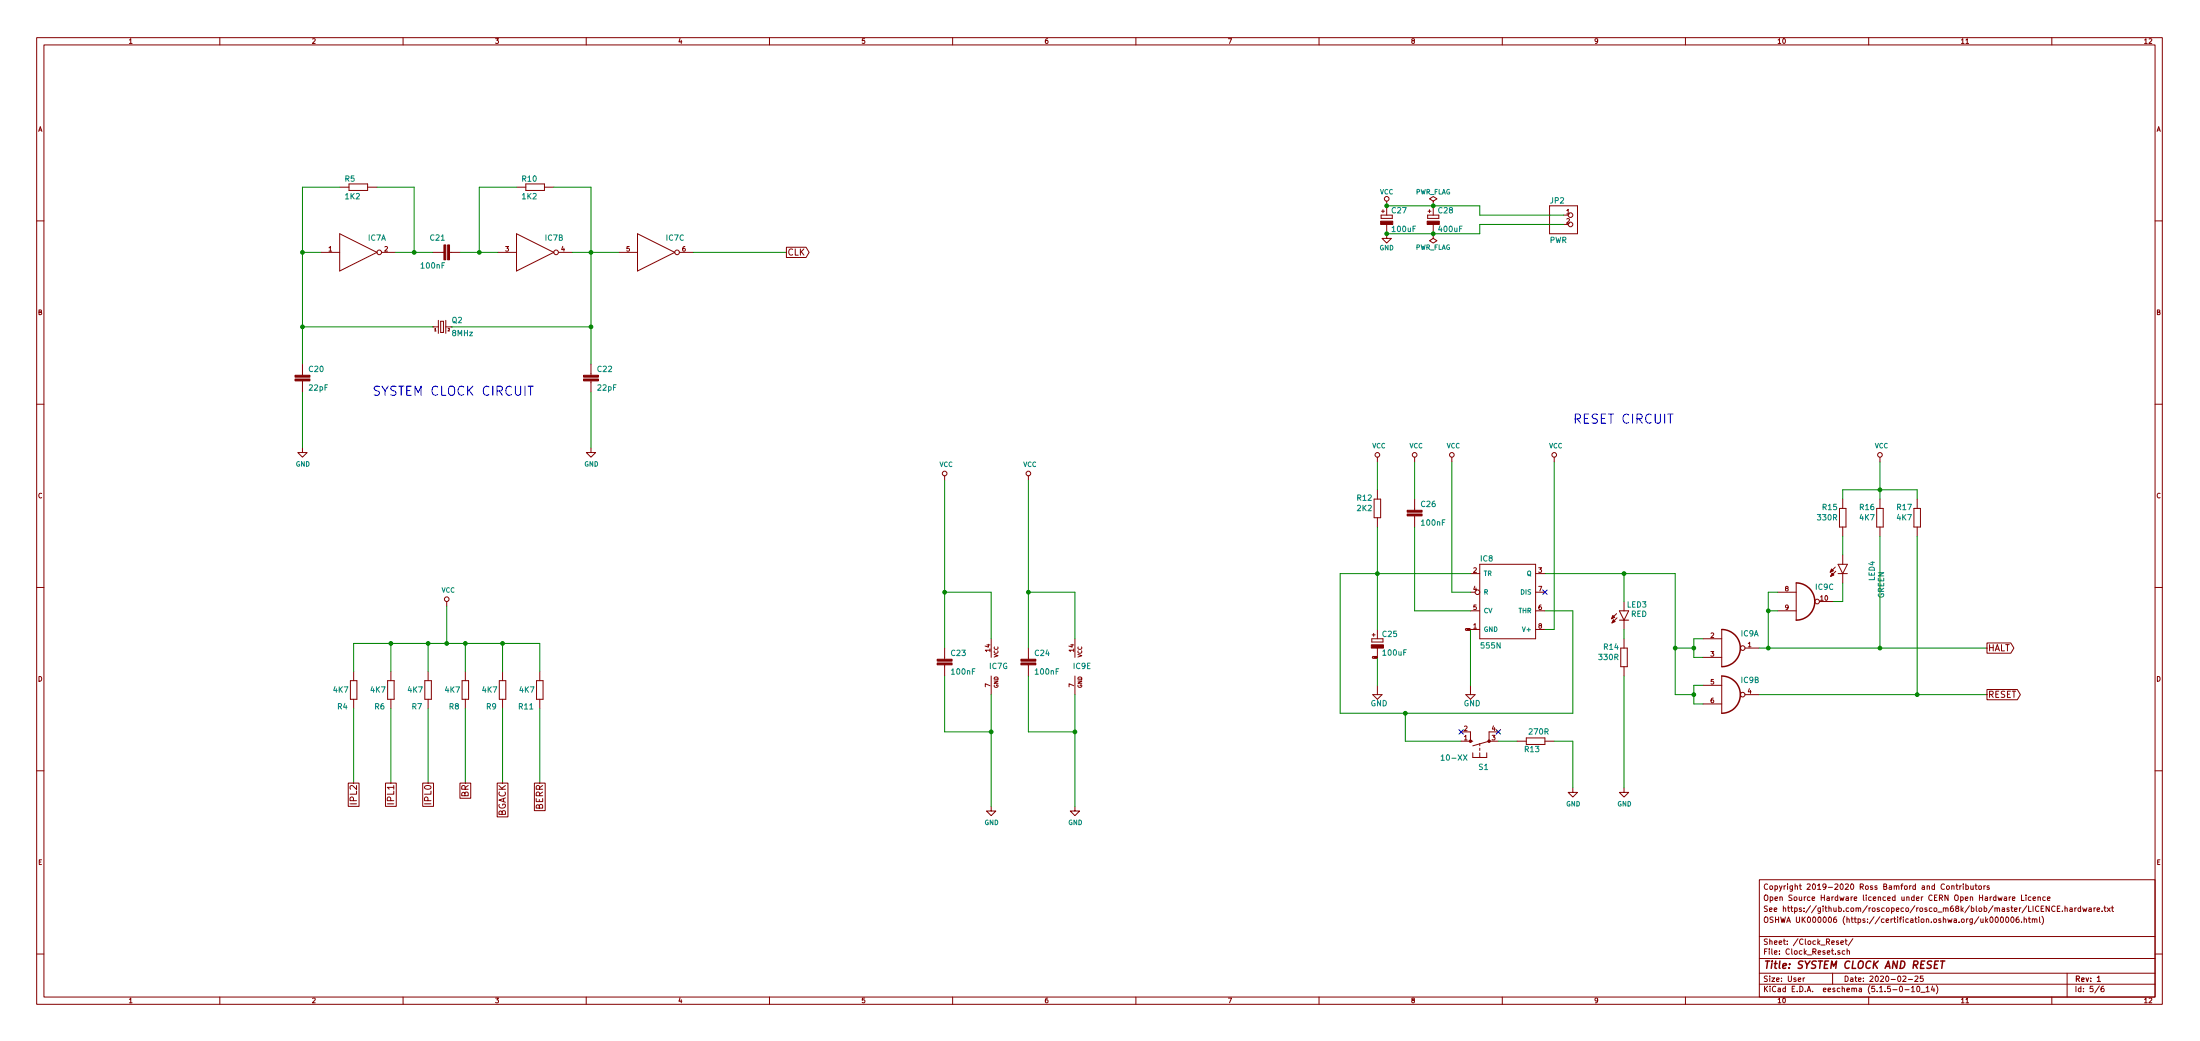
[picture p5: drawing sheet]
EESchema Schematic File Version 4
EELAYER 30 0
EELAYER END
$Descr User 23628 11170
encoding utf-8
Sheet 5 6
Title ""
Date "2020-02-25"
Rev ""
Comp ""
Comment1 ""
Comment2 ""
Comment3 ""
Comment4 ""
$EndDescr
Wire Wire Line
	4250 2700 4450 2700
Wire Wire Line
	4450 2700 4650 2700
Wire Wire Line
	4050 2000 4450 2000
Wire Wire Line
	4450 2000 4450 2700
Connection ~ 4450 2700
Wire Wire Line
	4950 2700 5150 2700
Wire Wire Line
	5150 2700 5350 2700
Wire Wire Line
	5550 2000 5150 2000
Wire Wire Line
	5150 2000 5150 2700
Connection ~ 5150 2700
Wire Wire Line
	6150 2700 6350 2700
Wire Wire Line
	6350 2700 6650 2700
Wire Wire Line
	5950 2000 6350 2000
Wire Wire Line
	6350 2000 6350 2700
Wire Wire Line
	4850 3500 6350 3500
Wire Wire Line
	6350 3500 6350 2700
Wire Wire Line
	6350 3900 6350 3500
Connection ~ 6350 2700
Connection ~ 6350 3500
Wire Wire Line
	3450 2700 3250 2700
Wire Wire Line
	3250 2700 3250 2000
Wire Wire Line
	3250 2000 3650 2000
Wire Wire Line
	3250 2700 3250 3500
Wire Wire Line
	3250 3500 4650 3500
Wire Wire Line
	3250 3900 3250 3500
Connection ~ 3250 2700
Connection ~ 3250 3500
Wire Wire Line
	15800 6750 15800 7350
Text GLabel 15800 6750 0    10   BiDi ~ 0
GND
Wire Wire Line
	16700 7950 16900 7950
Wire Wire Line
	14800 7050 14800 7350
Text GLabel 14800 7050 0    10   BiDi ~ 0
GND
Wire Wire Line
	16800 2400 15900 2400
Wire Wire Line
	15900 2400 15900 2500
Wire Wire Line
	15900 2500 15400 2500
Wire Wire Line
	15400 2500 14900 2500
Connection ~ 15400 2500
Connection ~ 14900 2500
Wire Wire Line
	11550 7850 11550 7450
Wire Wire Line
	11550 7850 11050 7850
Wire Wire Line
	11050 7850 11050 7250
Connection ~ 11550 7850
Wire Wire Line
	10650 7850 10150 7850
Wire Wire Line
	10150 7850 10150 7250
Wire Wire Line
	10650 7450 10650 7850
Connection ~ 10650 7850
Wire Wire Line
	16600 6750 16700 6750
Wire Wire Line
	20200 5250 20200 5350
Wire Wire Line
	20600 5350 20600 5250
Wire Wire Line
	20600 5250 20200 5250
Wire Wire Line
	19800 5350 19800 5250
Wire Wire Line
	19800 5250 20200 5250
Connection ~ 20200 5250
Wire Wire Line
	15600 6350 15800 6350
Wire Wire Line
	4800 6900 4600 6900
Wire Wire Line
	4600 6900 4200 6900
Wire Wire Line
	4200 6900 3800 6900
Wire Wire Line
	3800 6900 3800 7200
Wire Wire Line
	4800 6900 5000 6900
Wire Wire Line
	5000 6900 5400 6900
Wire Wire Line
	5400 6900 5800 6900
Wire Wire Line
	5800 6900 5800 7200
Wire Wire Line
	5400 7200 5400 6900
Wire Wire Line
	5000 7200 5000 6900
Wire Wire Line
	4600 7200 4600 6900
Wire Wire Line
	4200 7200 4200 6900
Connection ~ 4800 6900
Connection ~ 5400 6900
Connection ~ 5000 6900
Connection ~ 4600 6900
Connection ~ 4200 6900
Wire Wire Line
	16800 2300 15900 2300
Wire Wire Line
	15900 2300 15900 2200
Wire Wire Line
	15900 2200 15400 2200
Wire Wire Line
	15400 2200 14900 2200
Connection ~ 15400 2200
Connection ~ 14900 2200
Wire Wire Line
	11050 6950 11050 6350
Wire Wire Line
	11550 6850 11550 6350
Wire Wire Line
	11550 6350 11050 6350
Connection ~ 11050 6350
Wire Wire Line
	10150 6950 10150 6350
Wire Wire Line
	10650 6350 10150 6350
Wire Wire Line
	10650 6350 10650 6850
Connection ~ 10150 6350
Wire Wire Line
	15200 5650 15200 6550
Wire Wire Line
	15200 6550 15800 6550
Wire Wire Line
	17450 6750 17450 6850
Wire Wire Line
	18900 6950 19000 6950
Wire Wire Line
	19000 6950 20200 6950
Wire Wire Line
	20200 6950 21350 6950
Wire Wire Line
	20200 5750 20200 6950
Wire Wire Line
	19100 6550 19000 6550
Wire Wire Line
	19000 6550 19000 6950
Wire Wire Line
	19000 6550 19000 6350
Wire Wire Line
	19000 6350 19100 6350
Connection ~ 20200 6950
Connection ~ 19000 6950
Connection ~ 19000 6550
Text GLabel 21350 6950 2    67   Output ~ 0
HALT
Wire Wire Line
	19700 6450 19800 6450
Wire Wire Line
	19800 6450 19800 6250
Wire Wire Line
	19800 5950 19800 5750
Wire Wire Line
	18000 6950 18200 6950
Wire Wire Line
	18200 6950 18200 6850
Wire Wire Line
	18200 6850 18300 6850
Wire Wire Line
	18200 6950 18200 7050
Wire Wire Line
	18200 7050 18300 7050
Wire Wire Line
	18000 6950 18000 7450
Wire Wire Line
	18000 7450 18200 7450
Wire Wire Line
	18200 7450 18200 7350
Wire Wire Line
	18200 7350 18300 7350
Wire Wire Line
	18200 7450 18200 7550
Wire Wire Line
	18200 7550 18300 7550
Wire Wire Line
	18000 6150 18000 6950
Wire Wire Line
	17450 6450 17450 6150
Connection ~ 18200 6950
Connection ~ 18200 7450
Connection ~ 18000 6950
Wire Wire Line
	16100 7950 16300 7950
Wire Wire Line
	16600 6550 16900 6550
Wire Wire Line
	15800 6150 14800 6150
Wire Wire Line
	14800 6150 14400 6150
Wire Wire Line
	15100 7650 14400 7650
Wire Wire Line
	14400 7650 14400 6150
Wire Wire Line
	15700 7950 15100 7950
Wire Wire Line
	15100 7950 15100 7650
Wire Wire Line
	14800 5650 14800 6150
Wire Wire Line
	16900 6550 16900 7650
Wire Wire Line
	16900 7650 15100 7650
Wire Wire Line
	14800 6150 14800 6750
Connection ~ 14800 6150
Connection ~ 15100 7650
Wire Wire Line
	8450 2700 7450 2700
Text GLabel 8450 2700 2    67   Output ~ 0
CLK
Wire Wire Line
	18900 7450 20600 7450
Wire Wire Line
	20600 5750 20600 7450
Wire Wire Line
	21350 7450 20600 7450
Connection ~ 20600 7450
Text GLabel 21350 7450 2    67   Output ~ 0
RESET
Wire Wire Line
	3800 8400 3800 7600
Wire Wire Line
	4200 8400 4200 7600
Text GLabel 4200 8400 3    70   UnSpc ~ 0
IPL1
Wire Wire Line
	4600 8400 4600 7600
Text GLabel 4600 8400 3    70   UnSpc ~ 0
IPL0
Wire Wire Line
	5400 8400 5400 7600
Text GLabel 5400 8400 3    70   UnSpc ~ 0
BGACK
Wire Wire Line
	5000 8400 5000 7600
Text GLabel 5000 8400 3    70   UnSpc ~ 0
BR
Wire Wire Line
	5800 8400 5800 7600
Text GLabel 5800 8400 3    70   UnSpc ~ 0
BERR
$Comp
L rosco_m68k-eagle-import:C2,5-3 C20
U 1 1
P 3250 4000
AR Path="/88BEBDCA" Ref="C20"  Part="1" 
AR Path="/5E53B952/88BEBDCA" Ref="C20"  Part="1" 
F 0 "C20" H 3310 4015 59  0000 L BNN
F 1 "22pF" H 3310 3815 59  0000 L BNN
F 2 "rosco_m68k:C2.5-3" H 3250 4000 50  0001 C CNN
F 3 "" H 3250 4000 50  0001 C CNN
	1    3250 4000
	1    0    0    -1  
$EndComp
$Comp
L rosco_m68k-eagle-import:C2,5-3 C22
U 1 1
P 6350 4000
AR Path="/F30D3666" Ref="C22"  Part="1" 
AR Path="/5E53B952/F30D3666" Ref="C22"  Part="1" 
F 0 "C22" H 6410 4015 59  0000 L BNN
F 1 "22pF" H 6410 3815 59  0000 L BNN
F 2 "rosco_m68k:C2.5-3" H 6350 4000 50  0001 C CNN
F 3 "" H 6350 4000 50  0001 C CNN
	1    6350 4000
	1    0    0    -1  
$EndComp
$Comp
L rosco_m68k-eagle-import:C2,5-3 C21
U 1 1
P 4750 2700
AR Path="/16E29A2C" Ref="C21"  Part="1" 
AR Path="/5E53B952/16E29A2C" Ref="C21"  Part="1" 
F 0 "C21" V 4935 2660 59  0000 L BNN
F 1 "100nF" V 4635 2660 59  0000 L BNN
F 2 "rosco_m68k:C2.5-3" H 4750 2700 50  0001 C CNN
F 3 "" H 4750 2700 50  0001 C CNN
	1    4750 2700
	0    -1   -1   0   
$EndComp
$Comp
L rosco_m68k-eagle-import:R-EU_0207_10 R5
U 1 1
P 3850 2000
AR Path="/76E91BB6" Ref="R5"  Part="1" 
AR Path="/5E53B952/76E91BB6" Ref="R5"  Part="1" 
F 0 "R5" H 3700 2059 59  0000 L BNN
F 1 "1K2" H 3700 1870 59  0000 L BNN
F 2 "rosco_m68k:0207_10" H 3850 2000 50  0001 C CNN
F 3 "" H 3850 2000 50  0001 C CNN
	1    3850 2000
	1    0    0    -1  
$EndComp
$Comp
L rosco_m68k-eagle-import:R-EU_0207_10 R10
U 1 1
P 5750 2000
AR Path="/7B8B8F0B" Ref="R10"  Part="1" 
AR Path="/5E53B952/7B8B8F0B" Ref="R10"  Part="1" 
F 0 "R10" H 5600 2059 59  0000 L BNN
F 1 "1K2" H 5600 1870 59  0000 L BNN
F 2 "rosco_m68k:0207_10" H 5750 2000 50  0001 C CNN
F 3 "" H 5750 2000 50  0001 C CNN
	1    5750 2000
	1    0    0    -1  
$EndComp
$Comp
L rosco_m68k-eagle-import:CRYSTALHC49S Q2
U 1 1
P 4750 3500
AR Path="/8AC56962" Ref="Q2"  Part="1" 
AR Path="/5E53B952/8AC56962" Ref="Q2"  Part="1" 
F 0 "Q2" H 4850 3540 59  0000 L BNN
F 1 "8MHz" H 4850 3400 59  0000 L BNN
F 2 "rosco_m68k:HC49_S" H 4750 3500 50  0001 C CNN
F 3 "" H 4750 3500 50  0001 C CNN
	1    4750 3500
	1    0    0    -1  
$EndComp
$Comp
L rosco_m68k-eagle-import:555N IC8
U 1 1
P 16200 6450
AR Path="/FEE713EA" Ref="IC8"  Part="1" 
AR Path="/5E53B952/FEE713EA" Ref="IC8"  Part="1" 
F 0 "IC8" H 15900 6880 59  0000 L BNN
F 1 "555N" H 15900 5945 59  0000 L BNN
F 2 "rosco_m68k:DIL08" H 16200 6450 50  0001 C CNN
F 3 "" H 16200 6450 50  0001 C CNN
	1    16200 6450
	1    0    0    -1  
$EndComp
$Comp
L rosco_m68k-eagle-import:7401N IC9
U 1 1
P 18600 6950
AR Path="/F64B6C5C" Ref="IC9"  Part="1" 
AR Path="/5E53B952/F64B6C5C" Ref="IC9"  Part="1" 
F 0 "IC9" H 18700 7075 59  0000 L BNN
F 1 "74LS01N" H 18700 6750 59  0001 L BNN
F 2 "rosco_m68k:DIL14" H 18600 6950 50  0001 C CNN
F 3 "" H 18600 6950 50  0001 C CNN
	1    18600 6950
	1    0    0    -1  
$EndComp
$Comp
L rosco_m68k-eagle-import:7401N IC9
U 2 1
P 18600 7450
AR Path="/F64B6C50" Ref="IC9"  Part="2" 
AR Path="/5E53B952/F64B6C50" Ref="IC9"  Part="2" 
F 0 "IC9" H 18700 7575 59  0000 L BNN
F 1 "74LS01N" H 18700 7250 59  0001 L BNN
F 2 "rosco_m68k:DIL14" H 18600 7450 50  0001 C CNN
F 3 "" H 18600 7450 50  0001 C CNN
	2    18600 7450
	1    0    0    -1  
$EndComp
$Comp
L rosco_m68k-eagle-import:7401N IC9
U 3 1
P 19400 6450
AR Path="/F64B6C54" Ref="IC9"  Part="3" 
AR Path="/5E53B952/F64B6C54" Ref="IC9"  Part="3" 
F 0 "IC9" H 19500 6575 59  0000 L BNN
F 1 "74LS01N" H 19500 6250 59  0001 L BNN
F 2 "rosco_m68k:DIL14" H 19400 6450 50  0001 C CNN
F 3 "" H 19400 6450 50  0001 C CNN
	3    19400 6450
	1    0    0    -1  
$EndComp
$Comp
L rosco_m68k-eagle-import:R-EU_0207_10 R12
U 1 1
P 14800 5450
AR Path="/F401FE7E" Ref="R12"  Part="1" 
AR Path="/5E53B952/F401FE7E" Ref="R12"  Part="1" 
F 0 "R12" V 14941 5500 59  0000 L BNN
F 1 "2K2" V 14830 5500 59  0000 L BNN
F 2 "rosco_m68k:0207_10" H 14800 5450 50  0001 C CNN
F 3 "" H 14800 5450 50  0001 C CNN
	1    14800 5450
	0    -1   -1   0   
$EndComp
$Comp
L rosco_m68k-eagle-import:R-EU_0207_10 R13
U 1 1
P 16500 7950
AR Path="/BDE9F7DA" Ref="R13"  Part="1" 
AR Path="/5E53B952/BDE9F7DA" Ref="R13"  Part="1" 
F 0 "R13" H 16450 8009 59  0000 L BNN
F 1 "270R" H 16350 7820 59  0000 L BNN
F 2 "rosco_m68k:0207_10" H 16500 7950 50  0001 C CNN
F 3 "" H 16500 7950 50  0001 C CNN
	1    16500 7950
	-1   0    0    1   
$EndComp
$Comp
L rosco_m68k-eagle-import:R-EU_0207_10 R14
U 1 1
P 17450 7050
AR Path="/59846CAA" Ref="R14"  Part="1" 
AR Path="/5E53B952/59846CAA" Ref="R14"  Part="1" 
F 0 "R14" V 17591 7100 59  0000 L BNN
F 1 "330R" V 17480 7100 59  0000 L BNN
F 2 "rosco_m68k:0207_10" H 17450 7050 50  0001 C CNN
F 3 "" H 17450 7050 50  0001 C CNN
	1    17450 7050
	0    -1   -1   0   
$EndComp
$Comp
L rosco_m68k-eagle-import:R-EU_0207_10 R16
U 1 1
P 20200 5550
AR Path="/1CDB656C" Ref="R16"  Part="1" 
AR Path="/5E53B952/1CDB656C" Ref="R16"  Part="1" 
F 0 "R16" V 20341 5600 59  0000 L BNN
F 1 "4K7" V 20230 5600 59  0000 L BNN
F 2 "rosco_m68k:0207_10" H 20200 5550 50  0001 C CNN
F 3 "" H 20200 5550 50  0001 C CNN
	1    20200 5550
	0    -1   -1   0   
$EndComp
$Comp
L rosco_m68k-eagle-import:R-EU_0207_10 R17
U 1 1
P 20600 5550
AR Path="/120757BD" Ref="R17"  Part="1" 
AR Path="/5E53B952/120757BD" Ref="R17"  Part="1" 
F 0 "R17" V 20741 5600 59  0000 L BNN
F 1 "4K7" V 20630 5600 59  0000 L BNN
F 2 "rosco_m68k:0207_10" H 20600 5550 50  0001 C CNN
F 3 "" H 20600 5550 50  0001 C CNN
	1    20600 5550
	0    -1   -1   0   
$EndComp
$Comp
L rosco_m68k-eagle-import:R-EU_0207_10 R15
U 1 1
P 19800 5550
AR Path="/FD2CBBBB" Ref="R15"  Part="1" 
AR Path="/5E53B952/FD2CBBBB" Ref="R15"  Part="1" 
F 0 "R15" V 19941 5600 59  0000 L BNN
F 1 "330R" V 19830 5600 59  0000 L BNN
F 2 "rosco_m68k:0207_10" H 19800 5550 50  0001 C CNN
F 3 "" H 19800 5550 50  0001 C CNN
	1    19800 5550
	0    -1   -1   0   
$EndComp
$Comp
L rosco_m68k-eagle-import:C2,5-3 C26
U 1 1
P 15200 5450
AR Path="/3410F41C" Ref="C26"  Part="1" 
AR Path="/5E53B952/3410F41C" Ref="C26"  Part="1" 
F 0 "C26" H 15260 5465 59  0000 L BNN
F 1 "100nF" H 15260 5265 59  0000 L BNN
F 2 "rosco_m68k:C2.5-3" H 15200 5450 50  0001 C CNN
F 3 "" H 15200 5450 50  0001 C CNN
	1    15200 5450
	1    0    0    -1  
$EndComp
$Comp
L rosco_m68k-eagle-import:10-XX S1
U 1 1
P 15900 7950
AR Path="/CEBFFD5E" Ref="S1"  Part="1" 
AR Path="/5E53B952/CEBFFD5E" Ref="S1"  Part="1" 
F 0 "S1" V 15650 7850 59  0000 L BNN
F 1 "10-XX" V 15750 8075 59  0000 L BNN
F 2 "rosco_m68k:B3F-10XX" H 15900 7950 50  0001 C CNN
F 3 "" H 15900 7950 50  0001 C CNN
	1    15900 7950
	0    -1   -1   0   
$EndComp
$Comp
L rosco_m68k-eagle-import:GND #SUPPLY24
U 1 1
P 14800 7450
AR Path="/6EA68DB5" Ref="#SUPPLY24"  Part="1" 
AR Path="/5E53B952/6EA68DB5" Ref="#SUPPLY024"  Part="1" 
F 0 "#SUPPLY024" H 14800 7450 50  0001 C CNN
F 1 "GND" H 14725 7325 59  0000 L BNN
F 2 "" H 14800 7450 50  0001 C CNN
F 3 "" H 14800 7450 50  0001 C CNN
	1    14800 7450
	1    0    0    -1  
$EndComp
$Comp
L rosco_m68k-eagle-import:LED5MM LED3
U 1 1
P 17450 6550
AR Path="/273DB787" Ref="LED3"  Part="1" 
AR Path="/5E53B952/273DB787" Ref="LED3"  Part="1" 
F 0 "LED3" H 17700 6650 59  0000 R TNN
F 1 "RED" H 17700 6550 59  0000 R TNN
F 2 "rosco_m68k:LED5MM" H 17450 6550 50  0001 C CNN
F 3 "" H 17450 6550 50  0001 C CNN
	1    17450 6550
	1    0    0    -1  
$EndComp
$Comp
L rosco_m68k-eagle-import:LED5MM LED4
U 1 1
P 19800 6050
AR Path="/E47C4FF9" Ref="LED4"  Part="1" 
AR Path="/5E53B952/E47C4FF9" Ref="LED4"  Part="1" 
F 0 "LED4" V 20080 6090 59  0000 R TNN
F 1 "GREEN" V 20180 5975 59  0000 R TNN
F 2 "rosco_m68k:LED5MM" H 19800 6050 50  0001 C CNN
F 3 "" H 19800 6050 50  0001 C CNN
	1    19800 6050
	1    0    0    -1  
$EndComp
$Comp
L rosco_m68k-eagle-import:GND #SUPPLY25
U 1 1
P 15800 7450
AR Path="/45AA5876" Ref="#SUPPLY25"  Part="1" 
AR Path="/5E53B952/45AA5876" Ref="#SUPPLY025"  Part="1" 
F 0 "#SUPPLY025" H 15800 7450 50  0001 C CNN
F 1 "GND" H 15725 7325 59  0000 L BNN
F 2 "" H 15800 7450 50  0001 C CNN
F 3 "" H 15800 7450 50  0001 C CNN
	1    15800 7450
	1    0    0    -1  
$EndComp
$Comp
L rosco_m68k-eagle-import:R-EU_0207_10 R4
U 1 1
P 3800 7400
AR Path="/51A2EE5C" Ref="R4"  Part="1" 
AR Path="/5E53B952/51A2EE5C" Ref="R4"  Part="1" 
F 0 "R4" V 3650 7459 59  0000 L BNN
F 1 "4K7" V 3830 7450 59  0000 L BNN
F 2 "rosco_m68k:0207_10" H 3800 7400 50  0001 C CNN
F 3 "" H 3800 7400 50  0001 C CNN
	1    3800 7400
	0    -1   -1   0   
$EndComp
$Comp
L rosco_m68k-eagle-import:R-EU_0207_10 R6
U 1 1
P 4200 7400
AR Path="/5F990599" Ref="R6"  Part="1" 
AR Path="/5E53B952/5F990599" Ref="R6"  Part="1" 
F 0 "R6" V 4050 7459 59  0000 L BNN
F 1 "4K7" V 4230 7450 59  0000 L BNN
F 2 "rosco_m68k:0207_10" H 4200 7400 50  0001 C CNN
F 3 "" H 4200 7400 50  0001 C CNN
	1    4200 7400
	0    -1   -1   0   
$EndComp
$Comp
L rosco_m68k-eagle-import:R-EU_0207_10 R7
U 1 1
P 4600 7400
AR Path="/A57FCB1C" Ref="R7"  Part="1" 
AR Path="/5E53B952/A57FCB1C" Ref="R7"  Part="1" 
F 0 "R7" V 4450 7459 59  0000 L BNN
F 1 "4K7" V 4630 7450 59  0000 L BNN
F 2 "rosco_m68k:0207_10" H 4600 7400 50  0001 C CNN
F 3 "" H 4600 7400 50  0001 C CNN
	1    4600 7400
	0    -1   -1   0   
$EndComp
$Comp
L rosco_m68k-eagle-import:R-EU_0207_10 R8
U 1 1
P 5000 7400
AR Path="/88AE9C44" Ref="R8"  Part="1" 
AR Path="/5E53B952/88AE9C44" Ref="R8"  Part="1" 
F 0 "R8" V 4850 7459 59  0000 L BNN
F 1 "4K7" V 5030 7450 59  0000 L BNN
F 2 "rosco_m68k:0207_10" H 5000 7400 50  0001 C CNN
F 3 "" H 5000 7400 50  0001 C CNN
	1    5000 7400
	0    -1   -1   0   
$EndComp
$Comp
L rosco_m68k-eagle-import:R-EU_0207_10 R9
U 1 1
P 5400 7400
AR Path="/949C8759" Ref="R9"  Part="1" 
AR Path="/5E53B952/949C8759" Ref="R9"  Part="1" 
F 0 "R9" V 5250 7459 59  0000 L BNN
F 1 "4K7" V 5430 7450 59  0000 L BNN
F 2 "rosco_m68k:0207_10" H 5400 7400 50  0001 C CNN
F 3 "" H 5400 7400 50  0001 C CNN
	1    5400 7400
	0    -1   -1   0   
$EndComp
$Comp
L rosco_m68k-eagle-import:R-EU_0207_10 R11
U 1 1
P 5800 7400
AR Path="/755AD31A" Ref="R11"  Part="1" 
AR Path="/5E53B952/755AD31A" Ref="R11"  Part="1" 
F 0 "R11" V 5650 7459 59  0000 L BNN
F 1 "4K7" V 5830 7450 59  0000 L BNN
F 2 "rosco_m68k:0207_10" H 5800 7400 50  0001 C CNN
F 3 "" H 5800 7400 50  0001 C CNN
	1    5800 7400
	0    -1   -1   0   
$EndComp
$Comp
L rosco_m68k-eagle-import:CPOL-EUE2.5-5 C25
U 1 1
P 14800 6850
AR Path="/3922B072" Ref="C25"  Part="1" 
AR Path="/5E53B952/3922B072" Ref="C25"  Part="1" 
F 0 "C25" H 14845 6869 59  0000 L BNN
F 1 "100uF" H 14845 6669 59  0000 L BNN
F 2 "rosco_m68k:E2,5-5" H 14800 6850 50  0001 C CNN
F 3 "" H 14800 6850 50  0001 C CNN
	1    14800 6850
	1    0    0    -1  
$EndComp
$Comp
L rosco_m68k-eagle-import:7404N IC7
U 1 1
P 3850 2700
AR Path="/46D5F863" Ref="IC7"  Part="1" 
AR Path="/5E53B952/46D5F863" Ref="IC7"  Part="1" 
F 0 "IC7" H 3950 2825 59  0000 L BNN
F 1 "7404N" H 3950 2500 59  0001 L BNN
F 2 "rosco_m68k:DIL14" H 3850 2700 50  0001 C CNN
F 3 "" H 3850 2700 50  0001 C CNN
	1    3850 2700
	1    0    0    -1  
$EndComp
$Comp
L rosco_m68k-eagle-import:7404N IC7
U 2 1
P 5750 2700
AR Path="/46D5F86F" Ref="IC7"  Part="2" 
AR Path="/5E53B952/46D5F86F" Ref="IC7"  Part="2" 
F 0 "IC7" H 5850 2825 59  0000 L BNN
F 1 "7404N" H 5850 2500 59  0001 L BNN
F 2 "rosco_m68k:DIL14" H 5750 2700 50  0001 C CNN
F 3 "" H 5750 2700 50  0001 C CNN
	2    5750 2700
	1    0    0    -1  
$EndComp
$Comp
L rosco_m68k-eagle-import:7404N IC7
U 3 1
P 7050 2700
AR Path="/46D5F86B" Ref="IC7"  Part="3" 
AR Path="/5E53B952/46D5F86B" Ref="IC7"  Part="3" 
F 0 "IC7" H 7150 2825 59  0000 L BNN
F 1 "7404N" H 7150 2500 59  0001 L BNN
F 2 "rosco_m68k:DIL14" H 7050 2700 50  0001 C CNN
F 3 "" H 7050 2700 50  0001 C CNN
	3    7050 2700
	1    0    0    -1  
$EndComp
$Comp
L rosco_m68k-eagle-import:PINHD-1X2 JP2
U 1 1
P 16900 2400
AR Path="/3FCB3712" Ref="JP2"  Part="1" 
AR Path="/5E53B952/3FCB3712" Ref="JP2"  Part="1" 
F 0 "JP2" H 16650 2625 59  0000 L BNN
F 1 "PWR" H 16650 2200 59  0000 L BNN
F 2 "rosco_m68k:1X02" H 16900 2400 50  0001 C CNN
F 3 "" H 16900 2400 50  0001 C CNN
F 4 "+5V" H 17000 2500 59  0001 L BNN "1"
F 5 "GND" H 17000 2400 59  0001 L BNN "2"
	1    16900 2400
	1    0    0    -1  
$EndComp
$Comp
L rosco_m68k-eagle-import:CPOL-EUE3.5-10 C28
U 1 1
P 15400 2300
AR Path="/FBED0E41" Ref="C28"  Part="1" 
AR Path="/5E53B952/FBED0E41" Ref="C28"  Part="1" 
F 0 "C28" H 15445 2319 59  0000 L BNN
F 1 "400uF" H 15445 2119 59  0000 L BNN
F 2 "rosco_m68k:E3,5-10" H 15400 2300 50  0001 C CNN
F 3 "" H 15400 2300 50  0001 C CNN
	1    15400 2300
	1    0    0    -1  
$EndComp
$Comp
L rosco_m68k-eagle-import:CPOL-EUE2.5-5 C27
U 1 1
P 14900 2300
AR Path="/0D735E1F" Ref="C27"  Part="1" 
AR Path="/5E53B952/0D735E1F" Ref="C27"  Part="1" 
F 0 "C27" H 14945 2319 59  0000 L BNN
F 1 "100uF" H 14945 2119 59  0000 L BNN
F 2 "rosco_m68k:E2,5-5" H 14900 2300 50  0001 C CNN
F 3 "" H 14900 2300 50  0001 C CNN
	1    14900 2300
	1    0    0    -1  
$EndComp
$Comp
L rosco_m68k-eagle-import:7401N IC9
U 5 1
P 11550 7150
AR Path="/F64B6C4C" Ref="IC9"  Part="5" 
AR Path="/5E53B952/F64B6C4C" Ref="IC9"  Part="5" 
F 0 "IC9" H 11525 7125 59  0000 L BNN
F 1 "74LS01N" H 11650 6950 59  0001 L BNN
F 2 "rosco_m68k:DIL14" H 11550 7150 50  0001 C CNN
F 3 "" H 11550 7150 50  0001 C CNN
	5    11550 7150
	1    0    0    -1  
$EndComp
$Comp
L rosco_m68k-eagle-import:C2,5-3 C24
U 1 1
P 11050 7050
AR Path="/DA218AC8" Ref="C24"  Part="1" 
AR Path="/5E53B952/DA218AC8" Ref="C24"  Part="1" 
F 0 "C24" H 11110 7065 59  0000 L BNN
F 1 "100nF" H 11110 6865 59  0000 L BNN
F 2 "rosco_m68k:C2.5-3" H 11050 7050 50  0001 C CNN
F 3 "" H 11050 7050 50  0001 C CNN
	1    11050 7050
	1    0    0    -1  
$EndComp
$Comp
L rosco_m68k-eagle-import:7404N IC7
U 7 1
P 10650 7150
AR Path="/46D5F87B" Ref="IC7"  Part="7" 
AR Path="/5E53B952/46D5F87B" Ref="IC7"  Part="7" 
F 0 "IC7" H 10625 7125 59  0000 L BNN
F 1 "7404N" H 10750 6950 59  0001 L BNN
F 2 "rosco_m68k:DIL14" H 10650 7150 50  0001 C CNN
F 3 "" H 10650 7150 50  0001 C CNN
	7    10650 7150
	1    0    0    -1  
$EndComp
$Comp
L rosco_m68k-eagle-import:C2,5-3 C23
U 1 1
P 10150 7050
AR Path="/6D2DCFB6" Ref="C23"  Part="1" 
AR Path="/5E53B952/6D2DCFB6" Ref="C23"  Part="1" 
F 0 "C23" H 10210 7065 59  0000 L BNN
F 1 "100nF" H 10210 6865 59  0000 L BNN
F 2 "rosco_m68k:C2.5-3" H 10150 7050 50  0001 C CNN
F 3 "" H 10150 7050 50  0001 C CNN
	1    10150 7050
	1    0    0    -1  
$EndComp
Text Notes 16900 4550 0    98   ~ 0
RESET CIRCUIT
Text Notes 4000 4250 0    98   ~ 0
SYSTEM CLOCK CIRCUIT
NoConn ~ 16100 7850
NoConn ~ 15700 7850
NoConn ~ 16600 6350
$Comp
L power:PWR_FLAG #FLG0101
U 1 1
P 15400 2200
F 0 "#FLG0101" H 15400 2275 50  0001 C CNN
F 1 "PWR_FLAG" H 15400 2350 50  0000 C CNN
F 2 "" H 15400 2200 50  0001 C CNN
F 3 "~" H 15400 2200 50  0001 C CNN
	1    15400 2200
	1    0    0    -1  
$EndComp
$Comp
L power:PWR_FLAG #FLG0102
U 1 1
P 15400 2500
F 0 "#FLG0102" H 15400 2575 50  0001 C CNN
F 1 "PWR_FLAG" H 15400 2650 50  0000 C CNN
F 2 "" H 15400 2500 50  0001 C CNN
F 3 "~" H 15400 2500 50  0001 C CNN
	1    15400 2500
	-1   0    0    1   
$EndComp
$Comp
L power:VCC #PWR0101
U 1 1
P 14900 2200
F 0 "#PWR0101" H 14900 2050 50  0001 C CNN
F 1 "VCC" H 14900 2350 50  0000 C CNN
F 2 "" H 14900 2200 50  0001 C CNN
F 3 "" H 14900 2200 50  0001 C CNN
	1    14900 2200
	1    0    0    -1  
$EndComp
$Comp
L power:GND #PWR0102
U 1 1
P 14900 2500
F 0 "#PWR0102" H 14900 2250 50  0001 C CNN
F 1 "GND" H 14900 2350 50  0000 C CNN
F 2 "" H 14900 2500 50  0001 C CNN
F 3 "" H 14900 2500 50  0001 C CNN
	1    14900 2500
	1    0    0    -1  
$EndComp
Text Notes 19300 10400 0    59   ~ 0
CLOCK & RESET
Text Notes 22550 10550 0    59   ~ 0
1
Text Notes 18950 9850 0    59   ~ 0
Copyright ©2019-2020 Ross Bamford and Contributors.\nOpen Source Hardware licenced under CERN Open Hardware Licence. \nSee https://github.com/roscopeco/rosco_m68k/blob/master/LICENCE.hardware.txt\nOSHWA UK000006 (https://certification.oshwa.org/uk000006.html)\n
$Comp
L power:GND #PWR0137
U 1 1
P 3250 4800
F 0 "#PWR0137" H 3250 4550 50  0001 C CNN
F 1 "GND" H 3255 4627 50  0000 C CNN
F 2 "" H 3250 4800 50  0001 C CNN
F 3 "" H 3250 4800 50  0001 C CNN
	1    3250 4800
	1    0    0    -1  
$EndComp
$Comp
L power:GND #PWR0138
U 1 1
P 6350 4800
F 0 "#PWR0138" H 6350 4550 50  0001 C CNN
F 1 "GND" H 6355 4627 50  0000 C CNN
F 2 "" H 6350 4800 50  0001 C CNN
F 3 "" H 6350 4800 50  0001 C CNN
	1    6350 4800
	1    0    0    -1  
$EndComp
Wire Wire Line
	3250 4200 3250 4800
Wire Wire Line
	6350 4200 6350 4800
$Comp
L power:GND #PWR0139
U 1 1
P 10650 8650
F 0 "#PWR0139" H 10650 8400 50  0001 C CNN
F 1 "GND" H 10655 8477 50  0000 C CNN
F 2 "" H 10650 8650 50  0001 C CNN
F 3 "" H 10650 8650 50  0001 C CNN
	1    10650 8650
	1    0    0    -1  
$EndComp
$Comp
L power:GND #PWR0140
U 1 1
P 11550 8650
F 0 "#PWR0140" H 11550 8400 50  0001 C CNN
F 1 "GND" H 11555 8477 50  0000 C CNN
F 2 "" H 11550 8650 50  0001 C CNN
F 3 "" H 11550 8650 50  0001 C CNN
	1    11550 8650
	1    0    0    -1  
$EndComp
$Comp
L power:GND #PWR0141
U 1 1
P 16900 8450
F 0 "#PWR0141" H 16900 8200 50  0001 C CNN
F 1 "GND" H 16905 8277 50  0000 C CNN
F 2 "" H 16900 8450 50  0001 C CNN
F 3 "" H 16900 8450 50  0001 C CNN
	1    16900 8450
	1    0    0    -1  
$EndComp
$Comp
L power:GND #PWR0142
U 1 1
P 17450 8450
F 0 "#PWR0142" H 17450 8200 50  0001 C CNN
F 1 "GND" H 17455 8277 50  0000 C CNN
F 2 "" H 17450 8450 50  0001 C CNN
F 3 "" H 17450 8450 50  0001 C CNN
	1    17450 8450
	1    0    0    -1  
$EndComp
Wire Wire Line
	17450 7250 17450 8450
Wire Wire Line
	16900 7950 16900 8450
Wire Wire Line
	11550 7850 11550 8650
Wire Wire Line
	10650 7850 10650 8650
Wire Wire Line
	17450 6150 18000 6150
Connection ~ 17450 6150
Wire Wire Line
	16600 6150 17450 6150
$Comp
L power:VCC #PWR0143
U 1 1
P 10150 5150
F 0 "#PWR0143" H 10150 5000 50  0001 C CNN
F 1 "VCC" H 10167 5323 50  0000 C CNN
F 2 "" H 10150 5150 50  0001 C CNN
F 3 "" H 10150 5150 50  0001 C CNN
	1    10150 5150
	1    0    0    -1  
$EndComp
$Comp
L power:VCC #PWR0144
U 1 1
P 11050 5150
F 0 "#PWR0144" H 11050 5000 50  0001 C CNN
F 1 "VCC" H 11067 5323 50  0000 C CNN
F 2 "" H 11050 5150 50  0001 C CNN
F 3 "" H 11050 5150 50  0001 C CNN
	1    11050 5150
	1    0    0    -1  
$EndComp
$Comp
L power:VCC #PWR0145
U 1 1
P 14800 4950
F 0 "#PWR0145" H 14800 4800 50  0001 C CNN
F 1 "VCC" H 14817 5123 50  0000 C CNN
F 2 "" H 14800 4950 50  0001 C CNN
F 3 "" H 14800 4950 50  0001 C CNN
	1    14800 4950
	1    0    0    -1  
$EndComp
$Comp
L power:VCC #PWR0146
U 1 1
P 15200 4950
F 0 "#PWR0146" H 15200 4800 50  0001 C CNN
F 1 "VCC" H 15217 5123 50  0000 C CNN
F 2 "" H 15200 4950 50  0001 C CNN
F 3 "" H 15200 4950 50  0001 C CNN
	1    15200 4950
	1    0    0    -1  
$EndComp
$Comp
L power:VCC #PWR0147
U 1 1
P 15600 4950
F 0 "#PWR0147" H 15600 4800 50  0001 C CNN
F 1 "VCC" H 15617 5123 50  0000 C CNN
F 2 "" H 15600 4950 50  0001 C CNN
F 3 "" H 15600 4950 50  0001 C CNN
	1    15600 4950
	1    0    0    -1  
$EndComp
$Comp
L power:VCC #PWR0148
U 1 1
P 16700 4950
F 0 "#PWR0148" H 16700 4800 50  0001 C CNN
F 1 "VCC" H 16717 5123 50  0000 C CNN
F 2 "" H 16700 4950 50  0001 C CNN
F 3 "" H 16700 4950 50  0001 C CNN
	1    16700 4950
	1    0    0    -1  
$EndComp
$Comp
L power:VCC #PWR0149
U 1 1
P 20200 4950
F 0 "#PWR0149" H 20200 4800 50  0001 C CNN
F 1 "VCC" H 20217 5123 50  0000 C CNN
F 2 "" H 20200 4950 50  0001 C CNN
F 3 "" H 20200 4950 50  0001 C CNN
	1    20200 4950
	1    0    0    -1  
$EndComp
Wire Wire Line
	20200 4950 20200 5250
Wire Wire Line
	16700 4950 16700 6750
Wire Wire Line
	15600 4950 15600 6350
Wire Wire Line
	15200 4950 15200 5350
Wire Wire Line
	14800 4950 14800 5250
Wire Wire Line
	11050 5150 11050 6350
Wire Wire Line
	10150 5150 10150 6350
$Comp
L power:VCC #PWR0150
U 1 1
P 4800 6500
F 0 "#PWR0150" H 4800 6350 50  0001 C CNN
F 1 "VCC" H 4817 6673 50  0000 C CNN
F 2 "" H 4800 6500 50  0001 C CNN
F 3 "" H 4800 6500 50  0001 C CNN
	1    4800 6500
	1    0    0    -1  
$EndComp
Wire Wire Line
	4800 6500 4800 6900
Text GLabel 3800 8400 3    70   UnSpc ~ 0
IPL2
$EndSCHEMATC
